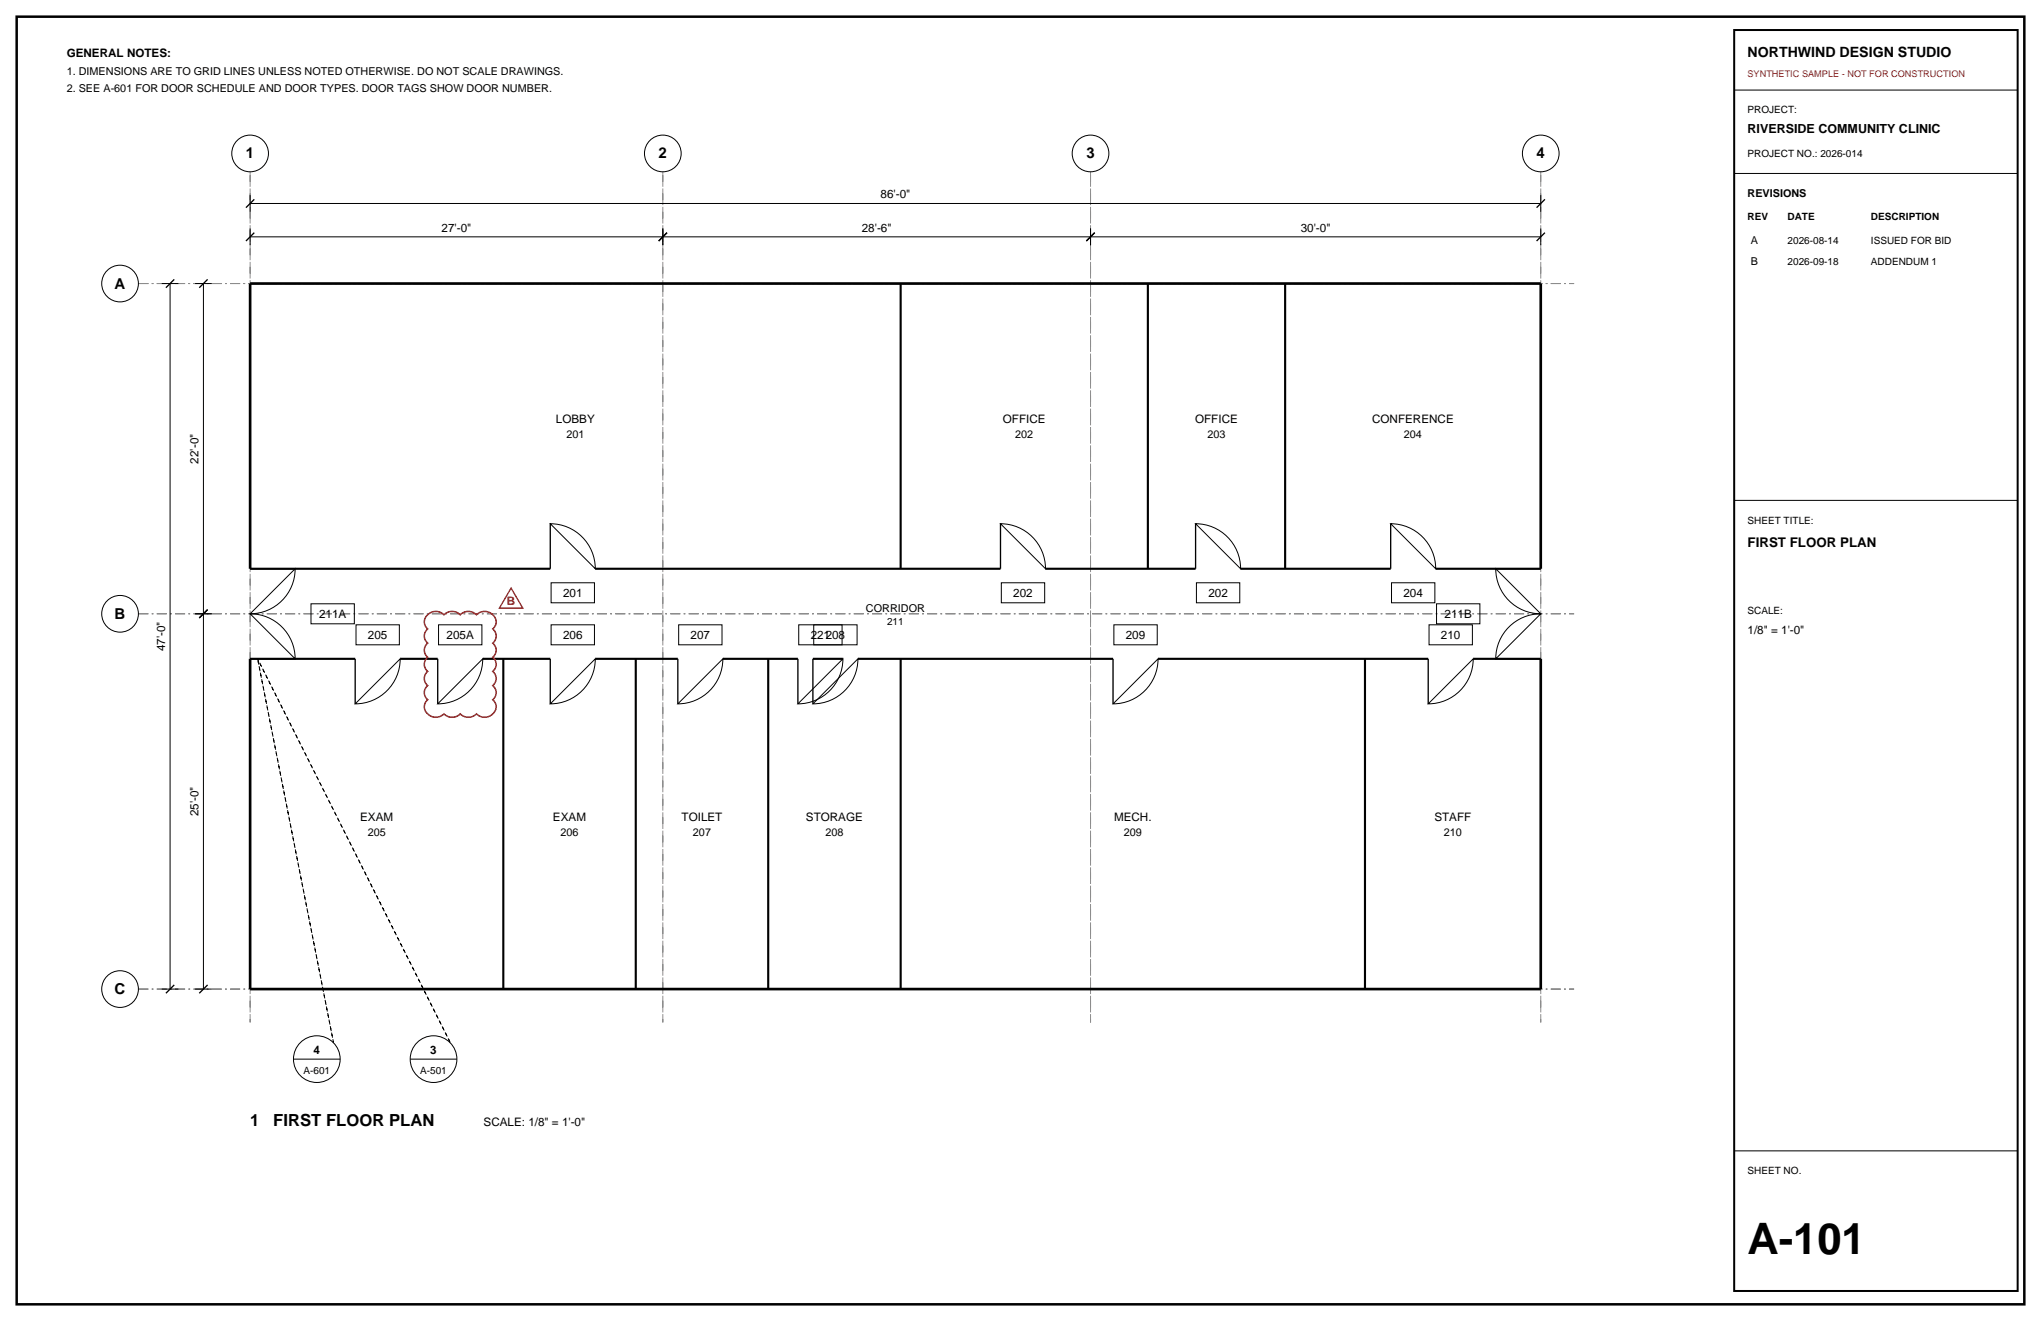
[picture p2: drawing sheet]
<svg xmlns="http://www.w3.org/2000/svg" width="432mm" height="279mm" viewBox="0 0 432 279" stroke-linecap="round" stroke-linejoin="round" font-family="sans-serif">
<path d="M3.5 3.5h424.8v272.4h-424.8z" fill="none" stroke="#000" stroke-width=".53"/>
<path d="M52.9 36.3v180zM140.2 36.3v180zM230.7 36.3v180zM326 36.3v180zM29.3 60h303.7zM29.3 129.8h303.7zM29.3 209.2h303.7z" fill="none" stroke="#8c8c8c" stroke-width=".21" stroke-dasharray="2.1 .7 .4 .7" stroke-linecap="butt"/>
<g fill="none" stroke="#000" stroke-width=".21">
<path d="M366.9 19.1h60zM366.9 36.7h60zM34.2 60h3.5zM36 60v149.2zM41.3 60h3.5zM43 60v69.8zM52.9 50.1h87.3zM52.9 48.3v3.6zM52.9 43h273.1zM52.9 41.3v3.5zM140.2 48.3v3.6zM140.2 50.1h90.5z"/>
<path d="M230.7 48.3v3.6zM230.7 50.1h95.3zM326 48.3v3.6zM326 41.3v3.5zM116.4 110.8a9.5 9.5 0 0 1 9.5 9.5zM211.7 110.8a9.5 9.5 0 0 1 9.5 9.5zM252.9 110.8a9.5 9.5 0 0 1 9.6 9.5zM294.2 110.8a9.5 9.5 0 0 1 9.5 9.5zM366.9 105.8h60zM41.3 129.8h3.5zM43 129.8v79.4zM52.9 129.8a9.5 9.5 0 0 1 9.5 9.5z"/>
<path d="M62.4 120.3a9.5 9.5 0 0 1-9.5 9.5zM65.8 127.7h9.2v4.2h-9.2zM75.3 132.2h9.2v4.2h-9.2zM84.7 139.3a9.5 9.5 0 0 1-9.6 9.6zM92.8 132.2h9.2v4.2h-9.2zM102.1 139.3a9.5 9.5 0 0 1-9.5 9.6zM116.6 123.3h9.2v4.2h-9.2zM116.6 132.2h9.2v4.2h-9.2zM125.9 139.3a9.5 9.5 0 0 1-9.5 9.6zM143.6 132.2h9.2v4.2h-9.2zM152.9 139.3a9.5 9.5 0 0 1-9.5 9.6zM169 132.2h9.2v4.2h-9.2z"/>
<path d="M172.2 132.2h9.1v4.2h-9.1zM178.3 139.3a9.5 9.5 0 0 1-9.5 9.6zM181.5 139.3a9.5 9.5 0 0 1-9.5 9.6zM211.8 123.3h9.2v4.2h-9.2zM235.7 132.2h9.1v4.2h-9.1zM245 139.3a9.5 9.5 0 0 1-9.5 9.6zM253.1 123.3h9.2v4.2h-9.2zM294.4 123.3h9.2v4.2h-9.2zM302.3 132.2h9.2v4.2h-9.2zM303.9 127.7h9.2v4.2h-9.2zM311.7 139.3a9.5 9.5 0 0 1-9.5 9.6zM316.4 120.3l9.6 9.5a9.5 9.5 0 0 1-9.6-9.5z"/>
<path d="M319.6 132.2a9.5 9.5 0 0 1 6.4-2.4l-9.6 9.5a9.5 9.5 0 0 1 3.2-7.1zM34.2 209.2h3.5zM41.3 209.2h3.5zM62.1 224h9.9zM86.8 224h9.9zM366.9 243.4h60z"/>
<circle cx="52.9" cy="32.5" r="3.9"/>
<circle cx="140.2" cy="32.5" r="3.9"/>
<circle cx="230.7" cy="32.5" r="3.9"/>
<circle cx="326" cy="32.5" r="3.9"/>
<circle cx="25.4" cy="60" r="3.9"/>
<circle cx="25.4" cy="129.8" r="3.9"/>
<circle cx="25.4" cy="209.2" r="3.9"/>
<circle cx="67" cy="224" r="4.9"/>
<circle cx="91.7" cy="224" r="4.9"/>
</g>
<g fill="none" stroke="#000" stroke-width=".28">
<path d="M52 51l1.8-1.8zM52 43.9l1.8-1.7zM139.3 51l1.8-1.8zM229.8 51l1.8-1.8zM325.1 51l1.7-1.8zM325.1 43.9l1.7-1.7zM35.1 60.9l1.8-1.8zM42.2 60.9l1.7-1.8zM116.4 110.8v9.5zM211.7 110.8v9.5zM252.9 110.8v9.5zM294.2 110.8v9.5z"/>
<path d="M42.2 130.7l1.7-1.8zM52.9 120.3h9.5zM52.9 139.3h9.5zM75.1 139.3v9.6zM92.6 139.3v9.6zM116.4 139.3v9.6zM143.4 139.3v9.6zM168.8 139.3v9.6zM172 139.3v9.6zM235.5 139.3v9.6zM302.2 139.3v9.6zM316.4 120.3h9.6z"/>
<path d="M316.4 139.3h9.6zM35.1 210.1l1.8-1.8zM42.2 210.1l1.7-1.8z"/>
</g>
<path d="M52.9 60h273.1zM52.9 60v60.3zM326 60v60.3zM52.9 139.3v69.9zM326 139.3v69.9zM52.9 209.2h273.1z" fill="none" stroke="#000" stroke-width=".56"/>
<g fill="none" stroke="#000" stroke-width=".45">
<path d="M190.5 60v60.3zM242.8 60v60.3zM271.9 60v60.3zM52.9 120.3h63.5zM52.9 139.3h22.2zM84.7 139.3h7.9zM102.1 139.3h14.3zM106.5 139.3v69.9zM125.9 120.3h85.8zM125.9 139.3h17.5zM134.5 139.3v69.9zM152.9 139.3h15.9z"/>
<path d="M162.5 139.3v69.9zM172 139.3h6.3zM181.5 139.3h54zM190.5 139.3v69.9zM221.2 120.3h31.7zM245 139.3h57.2zM262.5 120.3h31.7zM288.8 139.3v69.9zM303.7 120.3h22.3zM311.7 139.3h14.3z"/>
</g>
<path d="M54.5 139.3l16.1 81.2zM54.5 139.3l40.7 81.2z" fill="none" stroke="#000" stroke-width=".21" stroke-dasharray=".7 .7" stroke-linecap="butt"/>
<path d="M366.9 6.4h60v266.6h-60z" fill="none" stroke="#000" stroke-width=".42"/>
<path d="M90.5 130a2.41 2.41 0 0 1 3.4 0 2.41 2.41 0 0 1 3.5 0 2.41 2.41 0 0 1 3.4 0 2.39 2.39 0 0 1 2.8-.4 2.39 2.39 0 0 1 1.3 2.5l-.7 .9a1.91 1.91 0 0 1 0 3 1.91 1.91 0 0 1 0 3 1.91 1.91 0 0 1 0 3 1.91 1.91 0 0 1 0 3 1.91 1.91 0 0 1 0 3 2.23 2.23 0 0 1 .3 2.8 2.23 2.23 0 0 1-2.8 .8l-.9-.6a2.41 2.41 0 0 1-3.4 0 2.41 2.41 0 0 1-3.5 0 2.39 2.39 0 0 1-2.8 .5 2.39 2.39 0 0 1-1.3-2.5l.7-1a1.91 1.91 0 0 1 0-3 1.91 1.91 0 0 1 0-3 1.91 1.91 0 0 1 0-3 1.91 1.91 0 0 1 0-3 1.91 1.91 0 0 1 0-3 1.91 1.91 0 0 1 0-3z" fill="none" stroke="#d90d0d" stroke-width=".32"/>
<path d="M108.1 124.4l2.5 4.2h-4.9z" fill="none" stroke="#d90d0d" stroke-width=".28"/>
<text font-size="9.2" x="369.7" y="265.3">A-101</text>
<g font-size="3.5">
<text x="52.9" y="238.1">1</text>
<text x="57.8" y="238.1">FIRST FLOOR PLAN</text>
</g>
<g font-size="3.2">
<text x="52" y="33.5">1</text>
<text x="139.3" y="33.5">2</text>
<text x="229.8" y="33.5">3</text>
<text x="325.1" y="33.5">4</text>
<text x="24.3" y="61">A</text>
<text x="24.3" y="130.9">B</text>
<text x="24.3" y="210.3">C</text>
</g>
<text font-size="3" x="369.7" y="12">NORTHWIND DESIGN STUDIO</text>
<text font-size="2.8" x="369.7" y="115.7">FIRST FLOOR PLAN</text>
<text font-size="2.6" x="369.7" y="28.2">RIVERSIDE COMMUNITY CLINIC</text>
<g font-size="2.5">
<text x="14.1" y="12">GENERAL NOTES:</text>
<text x="186.3" y="42">86'-0&quot;</text>
<text x="93.4" y="49">27'-0&quot;</text>
<text x="182.3" y="49">28'-6&quot;</text>
<text x="275.2" y="49">30'-0&quot;</text>
<text x="117.6" y="89.4">LOBBY</text>
<text x="212.2" y="89.4">OFFICE</text>
<text x="252.8" y="89.4">OFFICE</text>
<text x="290.3" y="89.4">CONFERENCE</text>
<text x="42" y="98" transform="rotate(-90 42 98)">22'-0&quot;</text>
<text x="67.5" y="130.7">211A</text>
<text x="119.1" y="126.3">201</text>
<text x="214.4" y="126.3">202</text>
<text x="255.6" y="126.3">202</text>
<text x="296.9" y="126.3">204</text>
<text x="305.6" y="130.7">211B</text>
<text x="34.9" y="137.7" transform="rotate(-90 34.9 137.7)">47'-0&quot;</text>
<text x="77.8" y="135.1">205</text>
<text x="94.5" y="135.1">205A</text>
<text x="119.1" y="135.1">206</text>
<text x="146.1" y="135.1">207</text>
<text x="171.5" y="135.1">221208</text>
<text x="238.2" y="135.1">209</text>
<text x="304.9" y="135.1">210</text>
<text x="369.7" y="134.1">1/8&quot; = 1'-0&quot;</text>
<text x="42" y="172.7" transform="rotate(-90 42 172.7)">25'-0&quot;</text>
<text x="76.2" y="173.6">EXAM</text>
<text x="117" y="173.6">EXAM</text>
<text x="144.2" y="173.6">TOILET</text>
<text x="170.5" y="173.6">STORAGE</text>
<text x="235.7" y="173.6">MECH.</text>
<text x="303.5" y="173.6">STAFF</text>
<text x="66.3" y="223">4</text>
<text x="91" y="223">3</text>
<text x="102.3" y="238.1">SCALE: 1/8&quot; = 1'-0&quot;</text>
</g>
<text font-size="2.5" fill="#d90d0d" x="107.2" y="127.9">B</text>
<g font-size="2.3">
<text x="14.1" y="15.9">1. DIMENSIONS ARE TO GRID LINES UNLESS NOTED OTHERWISE. DO NOT SCALE DRAWINGS.</text>
<text x="14.1" y="19.4">2. SEE A-601 FOR DOOR SCHEDULE AND DOOR TYPES. DOOR TAGS SHOW DOOR NUMBER.</text>
<text x="369.7" y="41.6">REVISIONS</text>
<text x="370.4" y="51.5">A</text>
<text x="370.4" y="56.1">B</text>
<text x="119.8" y="92.6">201</text>
<text x="214.8" y="92.6">202</text>
<text x="255.5" y="92.6">203</text>
<text x="297" y="92.6">204</text>
<text x="183.2" y="129.5">CORRIDOR</text>
<text x="77.8" y="176.7">205</text>
<text x="118.6" y="176.7">206</text>
<text x="146.6" y="176.7">207</text>
<text x="174.6" y="176.7">208</text>
<text x="237.8" y="176.7">209</text>
<text x="305.5" y="176.7">210</text>
</g>
<g font-size="2.1">
<text x="369.7" y="24">PROJECT:</text>
<text x="369.7" y="33.2">PROJECT NO.: 2026-014</text>
<text x="369.7" y="46.6">REV</text>
<text x="378.2" y="46.6">DATE</text>
<text x="395.8" y="46.6">DESCRIPTION</text>
<text x="378.2" y="51.5">2026-08-14</text>
<text x="395.8" y="51.5">ISSUED FOR BID</text>
<text x="378.2" y="56.1">2026-09-18</text>
<text x="395.8" y="56.1">ADDENDUM 1</text>
<text x="369.7" y="110.8">SHEET TITLE:</text>
<text x="369.7" y="129.8">SCALE:</text>
<text x="187.7" y="132.3">211</text>
<text x="64.2" y="227.2">A-601</text>
<text x="88.9" y="227.2">A-501</text>
<text x="369.7" y="248.4">SHEET NO.</text>
</g>
<text font-size="1.9" fill="#d90d0d" x="369.7" y="16.2">SYNTHETIC SAMPLE - NOT FOR CONSTRUCTION</text>
</svg>
